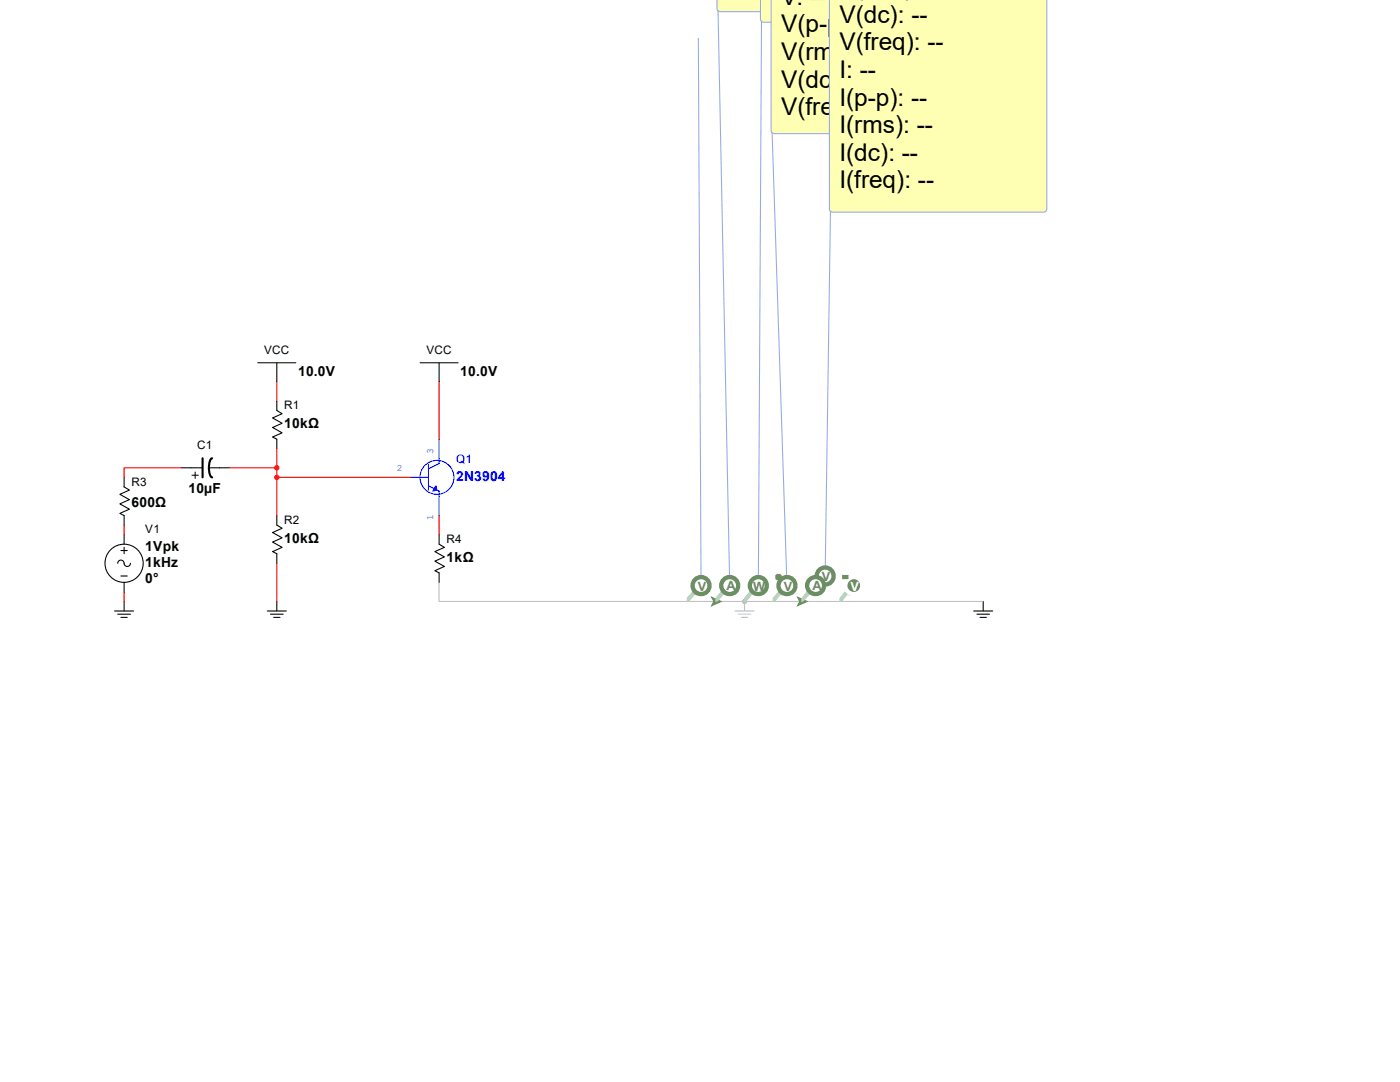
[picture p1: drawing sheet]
<svg xmlns="http://www.w3.org/2000/svg" width="279mm" height="216mm" viewBox="0 0 279 216" stroke-linecap="round" stroke-linejoin="round" font-family="sans-serif">
<g fill="none" stroke="#000" stroke-width=".21">
<path d="M55.2 72.4v3.8M87.6 72.4v3.8M24.8 95.2v2l1 .6-1.9 .8 1.9 1.1-1.9 .8 1.9 1.1-1.9 .8 .9 .5v1.9M36.2 93.3h4.2M38.3 94.8h1.3M38.9 94.2v1.3M41.7 93.3h4M55.2 80v1.9l1.1 .7-1.9 .8 1.9 1.1-1.9 .8 1.9 1.1-1.9 .8 .8 .4v1.9M24.1 109.9h1.3M24.1 114.9h1.3M24.8 106.7v1.9M24.8 109.2v1.3"/>
<path d="M24.8 116.2v1.9M26 112.4a.68 .68 0 0 1-.8 .6 .68 .68 0 0 1-.5-.9 .64 .64 0 0 0-.7-.3 .64 .64 0 0 0-.5 .6M55.2 102.9v1.9l1.1 .6-1.9 .9 1.9 1-1.9 .9 1.9 1-1.9 .9 .8 .4v1.9M87.6 106.7v1.9l1.1 .6-1.9 .9 1.9 1-1.9 .9 1.9 1-1.9 .9 .8 .4v1.9M22.9 121.9h3.8M23.5 122.6h2.5M24.1 123.2h1.3M24.8 120v1.9M53.3 121.9h3.8M54 122.6h2.5M54.6 123.2h1.3M55.2 120v1.9"/>
<path d="M194.3 121.9h3.8M194.9 122.6h2.6M195.6 123.2h1.2M196.2 120v1.9"/>
<circle cx="24.8" cy="112.4" r="3.8"/>
</g>
<path d="M40.4 91.4v3.8M42.3 91.4a2.55 2.55 0 0 0-.6 2.5 1.36 1.36 0 0 0 .6 1.4" fill="none" stroke="#000" stroke-width=".42"/>
<path d="M51.4 72.4h7.7M83.8 72.4h7.6" fill="none" stroke="#000" stroke-width=".2"/>
<g fill="none" stroke="#00f" stroke-width=".21">
<path d="M83.8 95.2h1.7M85.5 92.7v5.1M85.5 96.9l2.1 1.1v1.1M87.6 91.4v1.1l-2.1 1.1"/>
<circle cx="87.2" cy="95.2" r="3.4"/>
</g>
<path d="M87 96.9l.2 .9-.8 .2z" fill="#00f" stroke="#00f" stroke-width=".21"/>
<path d="M87.6 87.6v3.8" fill="none" stroke="#00f" stroke-width=".21"/>
<path d="M81.9 95.2h1.9" fill="none" stroke="#00f" stroke-width=".21"/>
<path d="M87.6 99.1v3.8" fill="none" stroke="#00f" stroke-width=".21"/>
<path d="M55.2 76.2v3.8M87.6 76.2v11.4M36.2 93.3h-11.4v1.9M45.7 93.3h9.5M55.2 89.5v13.4M55.2 95.2h26.7M24.8 104.8v1.9M24.8 118.1v1.9M55.2 112.4v7.6M87.6 102.9v3.8" fill="none" stroke="#f00" stroke-width=".21"/>
<g fill="#f00" stroke="#f00" stroke-width=".21">
<circle cx="55.2" cy="93.3" r=".42"/>
<circle cx="55.2" cy="95.3" r=".42"/>
</g>
<circle cx="148.6" cy="120" r=".42" fill="#c0c0c0" stroke="#c0c0c0" stroke-width=".21"/>
<path d="M87.6 116.2v3.8h108.6M146.7 121.9h3.8M147.3 122.6h2.6M148 123.2h1.2" fill="none" stroke="#c0c0c0" stroke-width=".21"/>
<path d="M148.6 120v1.9" fill="none" stroke="#c0c0c0" stroke-width=".21"/>
<path d="M139.4 7.6l.5 109.2" fill="none" stroke="#96aae1" stroke-width=".21"/>
<path d="M138.2 118.1l.4 .4-1 1.3-.4 .2v-.6z" fill-rule="evenodd" fill="#b3daac"/>
<path d="M138.2 118.1l.4 .4-1 1.3-.4 .2v-.6z" fill="none" stroke="#b3daac" stroke-width=".21"/>
<path d="M138.2 117.7h.2l.9 .8-.2 .2z" fill-rule="evenodd" fill="#b3daac"/>
<path d="M138.2 117.7h.2l.9 .8-.2 .2z" fill="none" stroke="#b3daac" stroke-width=".21"/>
<circle cx="139.9" cy="116.8" r="1.7" fill="#fff"/>
<circle cx="139.9" cy="116.8" r="1.7" fill="none" stroke="#698f63" stroke-width=".85" stroke-linecap="butt"/>
<path d="M143.1 -.1h41.5v1.8a.64 .64 0 0 1-.7 .6h-40.2a.64 .64 0 0 1-.6-.6z" fill-rule="evenodd" fill="#ffffb4" stroke="#96aae1" stroke-width=".21"/>
<path d="M143.3 2.1l2.3 114.7" fill="none" stroke="#96aae1" stroke-width=".21"/>
<path d="M142 119.2l1.9 .8-1.9 .9 .5-.9z" fill-rule="evenodd" fill="#698f63"/>
<path d="M142 119.2l1.9 .8-1.9 .9 .5-.9z" fill="none" stroke="#698f63" stroke-width=".21"/>
<path d="M143.9 118.1l.5 .4-1.1 1.3-.4 .2v-.6z" fill-rule="evenodd" fill="#b3daac"/>
<path d="M143.9 118.1l.5 .4-1.1 1.3-.4 .2v-.6z" fill="none" stroke="#b3daac" stroke-width=".21"/>
<path d="M143.9 117.7h.2l.9 .8-.2 .2z" fill-rule="evenodd" fill="#b3daac"/>
<path d="M143.9 117.7h.2l.9 .8-.2 .2z" fill="none" stroke="#b3daac" stroke-width=".21"/>
<circle cx="145.6" cy="116.8" r="1.7" fill="#fff"/>
<circle cx="145.6" cy="116.8" r="1.7" fill="none" stroke="#698f63" stroke-width=".85" stroke-linecap="butt"/>
<path d="M151.8 -.1h42.5v3.9a.64 .64 0 0 1-.6 .6h-41.3a.64 .64 0 0 1-.6-.6z" fill-rule="evenodd" fill="#ffffb4" stroke="#96aae1" stroke-width=".21"/>
<path d="M152 4.2l-.7 112.6" fill="none" stroke="#96aae1" stroke-width=".21"/>
<path d="M149.6 118.1l.5 .4-1.1 1.3-.4 .2v-.6z" fill-rule="evenodd" fill="#b3daac"/>
<path d="M149.6 118.1l.5 .4-1.1 1.3-.4 .2v-.6z" fill="none" stroke="#b3daac" stroke-width=".21"/>
<path d="M149.6 117.7h.3l.8 .8-.2 .2z" fill-rule="evenodd" fill="#b3daac"/>
<path d="M149.6 117.7h.3l.8 .8-.2 .2z" fill="none" stroke="#b3daac" stroke-width=".21"/>
<circle cx="151.3" cy="116.8" r="1.7" fill="#fff"/>
<circle cx="151.3" cy="116.8" r="1.7" fill="none" stroke="#698f63" stroke-width=".85" stroke-linecap="butt"/>
<path d="M153.9 -.1h43.4v26.1a.64 .64 0 0 1-.7 .7h-42.1a.64 .64 0 0 1-.6-.7z" fill-rule="evenodd" fill="#ffffb4" stroke="#96aae1" stroke-width=".21"/>
<path d="M154.1 26.5l3 90.3" fill="none" stroke="#96aae1" stroke-width=".21"/>
<path d="M155.4 118.1l.4 .4-1.1 1.3-.4 .2v-.6z" fill-rule="evenodd" fill="#b3daac"/>
<path d="M155.4 118.1l.4 .4-1.1 1.3-.4 .2v-.6z" fill="none" stroke="#b3daac" stroke-width=".21"/>
<path d="M155.4 117.7h.2l.8 .8-.2 .2z" fill-rule="evenodd" fill="#b3daac"/>
<path d="M155.4 117.7h.2l.8 .8-.2 .2z" fill="none" stroke="#b3daac" stroke-width=".21"/>
<circle cx="157.1" cy="116.8" r="1.7" fill="#fff"/>
<g fill="none" stroke="#698f63" stroke-width=".85" stroke-linecap="butt">
<path d="M154.7 115.1h1.3M155.4 114.5v1.3"/>
<circle cx="157.1" cy="116.8" r="1.7"/>
</g>
<path d="M168.7 118.1l.4 .4-1 1.3-.5 .2v-.6z" fill-rule="evenodd" fill="#b3daac"/>
<path d="M168.7 118.1l.4 .4-1 1.3-.5 .2v-.6z" fill="none" stroke="#b3daac" stroke-width=".21"/>
<path d="M168.7 117.7h.2l.9 .8-.3 .2z" fill-rule="evenodd" fill="#b3daac"/>
<path d="M168.7 117.7h.2l.9 .8-.3 .2z" fill="none" stroke="#b3daac" stroke-width=".21"/>
<circle cx="170.4" cy="116.8" r="1.7" fill="#698f63"/>
<circle cx="170.4" cy="116.8" r="1.7" fill="none" stroke="#fff" stroke-width=".85" stroke-linecap="butt"/>
<path d="M168.1 115.1h1.2" fill="none" stroke="#698f63" stroke-width=".85" stroke-linecap="butt"/>
<path d="M165.5 -.1h43.4v41.8a.64 .64 0 0 1-.6 .6h-42.1a.64 .64 0 0 1-.7-.6z" fill-rule="evenodd" fill="#ffffb4" stroke="#96aae1" stroke-width=".21"/>
<path d="M165.7 42.1l-1 72.8" fill="none" stroke="#96aae1" stroke-width=".21"/>
<path d="M159.2 119.2l1.9 .8-1.9 .9 .4-.9z" fill-rule="evenodd" fill="#698f63"/>
<path d="M159.2 119.2l1.9 .8-1.9 .9 .4-.9z" fill="none" stroke="#698f63" stroke-width=".21"/>
<path d="M161.1 118.1l.4 .4-1.1 1.3-.4 .2v-.6z" fill-rule="evenodd" fill="#b3daac"/>
<path d="M161.1 118.1l.4 .4-1.1 1.3-.4 .2v-.6z" fill="none" stroke="#b3daac" stroke-width=".21"/>
<path d="M161.1 117.7h.2l.8 .8-.2 .2z" fill-rule="evenodd" fill="#b3daac"/>
<path d="M161.1 117.7h.2l.8 .8-.2 .2z" fill="none" stroke="#b3daac" stroke-width=".21"/>
<circle cx="164.7" cy="114.9" r="1.7" fill="#fff"/>
<circle cx="164.7" cy="114.9" r="1.7" fill="none" stroke="#698f63" stroke-width=".85" stroke-linecap="butt"/>
<circle cx="162.8" cy="116.8" r="1.7" fill="#fff"/>
<circle cx="162.8" cy="116.8" r="1.7" fill="none" stroke="#698f63" stroke-width=".85" stroke-linecap="butt"/>
<g font-size="4.9">
<text x="167.5" y="-.9">V(rms): --</text>
<text x="153.8" y="1.6">P(avg): --</text>
<text x="155.9" y="1">V: --</text>
<text x="167.5" y="4.6">V(dc): --</text>
<text x="155.9" y="6.5">V(p-p): --</text>
<text x="155.9" y="12">V(rms): --</text>
<text x="167.5" y="10.1">V(freq): --</text>
<text x="155.9" y="17.5">V(dc): --</text>
<text x="167.5" y="15.6">I: --</text>
<text x="155.9" y="23">V(freq): --</text>
<text x="167.5" y="21.1">I(p-p): --</text>
<text x="167.5" y="26.6">I(rms): --</text>
<text x="167.5" y="32.1">I(dc): --</text>
<text x="167.5" y="37.6">I(freq): --</text>
</g>
<g font-size="2.8">
<text x="59.5" y="75.1">10.0V</text>
<text x="91.9" y="75.1">10.0V</text>
<text x="56.7" y="85.5">10kΩ</text>
<text x="26.2" y="101.1">600Ω</text>
<text x="37.6" y="98.4">10µF</text>
<text x="29" y="110">1Vpk</text>
<text x="29" y="113.2">1kHz</text>
<text x="56.7" y="108.3">10kΩ</text>
<text x="89.1" y="112.1">1kΩ</text>
<text x="29" y="116.3">0°</text>
</g>
<text font-size="2.8" fill="#00f" x="91" y="96.1">2N3904</text>
<g font-size="2.5" fill="#698f63">
<text x="139.3" y="117.9">V</text>
<text x="145" y="117.6">A</text>
<text x="150.3" y="117.9">W</text>
<text x="156.4" y="117.9">V</text>
<text x="162.1" y="117.6">A</text>
<text x="164" y="116">V</text>
</g>
<text font-size="2.5" fill="#fff" x="169.8" y="117.9">V</text>
<g font-size="2.3">
<text x="52.7" y="70.7">VCC</text>
<text x="85.1" y="70.7">VCC</text>
<text x="56.7" y="81.7">R1</text>
<text x="39.3" y="89.5">C1</text>
<text x="26.2" y="96.9">R3</text>
<text x="29" y="106.3">V1</text>
<text x="56.7" y="104.6">R2</text>
<text x="89.1" y="108.4">R4</text>
</g>
<text font-size="2.3" fill="#00f" x="91" y="92.3">Q1</text>
<g font-size="1.9" fill="#00f">
<text x="79.2" y="94.1">2</text>
<text x="86.4" y="90.6" transform="rotate(-90 86.4 90.6)">3</text>
<text x="86.4" y="103.7" transform="rotate(-90 86.4 103.7)">1</text>
</g>
</svg>
